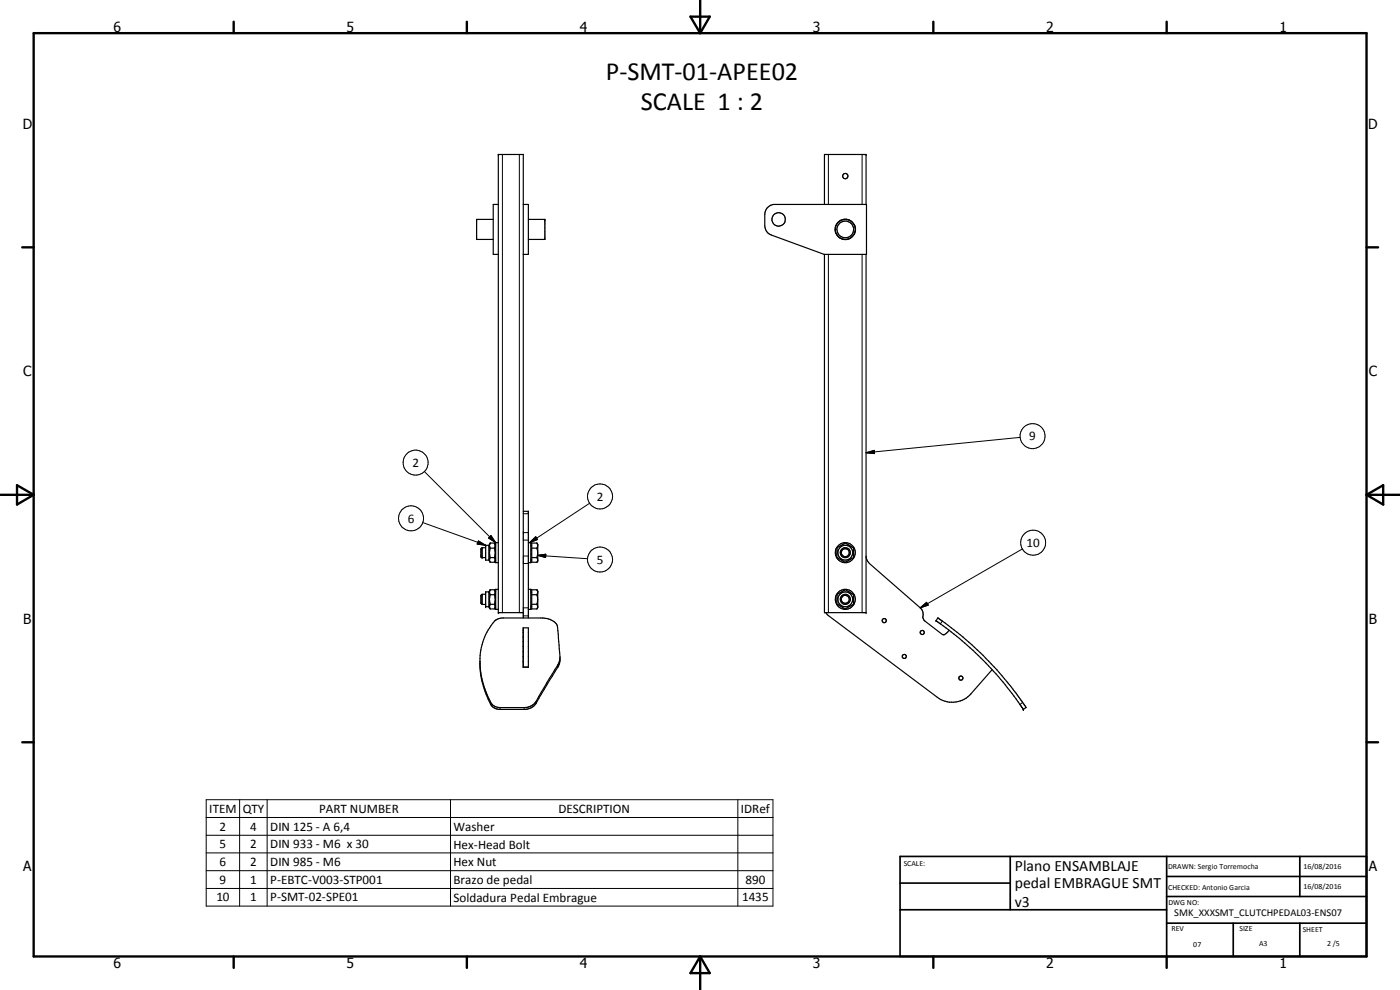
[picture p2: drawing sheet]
<svg xmlns="http://www.w3.org/2000/svg" width="420mm" height="297mm" viewBox="0 0 420 297" stroke-linecap="round" stroke-linejoin="round" font-family="sans-serif">
<g fill="none" stroke="#000" stroke-width=".35">
<path d="M148 65.8h-5v6h5M149.6 61.3h-1.6v15h1.6M157 61.3h1.6v15h-1.6M158.6 65.8h4.9v6h-4.9M230.2 62.5l.8-.8 1.1-.4h27.9v15h-12.7l-15.8-5.8a3 3 0 0 1-2-2.8l.1-3.8zM247.4 61.3v-14.9h12.5v14.9M247.4 76.3v107.5h12.5v-107.5M251.1 70.4l.9 1M251.2 70.4l.8 .9M252 71.4l1.6 .5M252 71.3l1.6 .5M253.6 65.8a3.1 3.1 0 0 0-2.5 4.6"/>
<path d="M254.4 65.9a2.99 2.99 0 0 1 2.3 2.5 2.99 2.99 0 0 1-1.5 3.1M254.4 65.9a3 3 0 0 0-3.1 1.2 3 3 0 0 0-.1 3.3M254.8 66a2.99 2.99 0 0 1 1.9 2.6 2.99 2.99 0 0 1-1.5 2.8M255.2 71.5l-1.6 .4M255.2 71.4l-1.6 .4M157 153.4h1.6v32M144.7 164.3v3M144.7 178.3v3.1M144.7 164.3l-.4 .3v2.4l.4 .3M144.7 178.3l-.4 .3v2.4l.4 .4M144.7 167.3h1M144.7 164.3h1"/>
<path d="M144.7 178.3h1M146.8 163.6h-1.1v4.5h1.1M146.8 177.6h-1.1v4.4h1.1M146.8 163.6v4.5M146.8 177.6v4.4M146.8 168.1l.3 .6M147.1 177h1.3l.3 .6M147.1 163l-.3 .6M147.1 177l-.3 .6M147.1 164.5h1.3M147.1 167.3h1.3M147.1 162.9h1.3"/>
<path d="M147.1 178.4h1.3M147.1 167.3a1.09 1.09 0 0 0 0 1.4M147.1 164.5a4.1 4.1 0 0 0 0 2.8M147.1 162.9l-.2 .8 .2 .8M147.1 162.9v.1M147.1 178.4l-.2 1.5 .2 1.4M147.1 177l-.2 .7 .2 .7M148.4 167.3a1.09 1.09 0 0 1 0 1.4h-1.3M148.4 162.9l.3 .7M148.4 162.9l.2 .8-.2 .8M148.4 164.5a4.1 4.1 0 0 1 0 2.8M148.4 177l.2 .7-.2 .7"/>
<path d="M148.4 178.4l.2 1.5-.2 1.4M148.7 168.1l-.3 .6M149.6 162.8h-.9v6h.9M149.6 176.8h-.9v6h.9M158.6 162.8h.7v6h-.7M158.6 176.8h.7v6h-.7M159.3 168h.3M159.3 163.7h.3M159.3 177.7h.3M159.6 164.5h1.5M159.6 167.3h1.5M159.6 178.4h1.5"/>
<path d="M161.1 162.9a1.27 1.27 0 0 1 0 1.6M161.1 164.5a4.1 4.1 0 0 1 0 2.8M161.1 162.9h-1.5v5.8h1.5a1.09 1.09 0 0 0 0-1.4M161.1 177a1.21 1.21 0 0 1 0 1.4M161.1 178.4a4.2 4.2 0 0 1 0 2.9M161.1 162.9l.3 .4v5l-.2 .4M251.2 164.3l1.9-1a.79 .79 0 0 1 1.3 0l1.8 1.2v2a.8 .8 0 0 1-.7 1.2l-1.2 .7a1.43 1.43 0 0 1-1.9-.5l-1.2-.7zM251.2 178.4l2.5-1.4 2.5 1.4v2.2a.8 .8 0 0 1-.7 1.1l-1.9 1-2.4-1.5zM259.9 166.8l.3 1.3 .7 1 15.3 13.3a2.87 2.87 0 0 1 .8 2.9l.5 1 5.3 4.1 .5 .1 .5-.3 1-1.1M144.7 181.4h1M146.8 182l.3 .7M147.1 181.3h1.3"/>
<path d="M147.1 181.3l-.2 .7 .2 .7M148.4 181.3l.2 .7-.2 .7h-1.3M148.4 186.4l.9-.6 1.4-.4h12.1a4.6 4.6 0 0 1 4.5 2.5l.5 6.8a7.6 7.6 0 0 1-.3 5.5l-6.6 10.7a4 4 0 0 1-3.1 2h-8.2l-1.3-.5a5.3 5.3 0 0 1-2.1-3.4 21.9 21.9 0 0 1 .8-20.7zM148.7 182l-.3 .7M157 188.4h1.6v11.8h-1.6zM157 189.1h.1M157 183.8h-7.4v-137.4h7.4v139M159.3 182h.3M159.6 181.3h1.5M161.1 181.3a1.09 1.09 0 0 1 0 1.4h-1.5v-5.7h1.6l.2 .3v5l-.2 .4M168.1 197.4l-.6 1.9-7.2 11.9-1 .7-1.2 .4h-8a3.8 3.8 0 0 1-3.6-3.1l-.8-2.1a26.6 26.6 0 0 1-1.7-7.9M247.9 183.8l.7 .9 32.7 24.5a7.5 7.5 0 0 0 10.1-1l6.4-7.3"/>
<path d="M281.5 185.4a100.6 100.6 0 0 1 23.6 22.8l2.8 4.1-.8 .6-.4-.6a96.6 96.6 0 0 0-9.3-11.7l-5.4-5.5-2.5-2.1-4.8-4-3.7-2.7z"/>
<circle cx="253.7" cy="52.8" r=".79"/>
<circle cx="233.7" cy="65.8" r="2.02"/>
<circle cx="253.7" cy="68.8" r="2.51"/>
<circle cx="253.7" cy="165.8" r="2.22"/>
<circle cx="253.7" cy="179.8" r="1.19"/>
<circle cx="253.7" cy="179.8" r="3"/>
<circle cx="253.7" cy="165.8" r="3"/>
<circle cx="253.7" cy="165.8" r="1.21"/>
<circle cx="253.7" cy="179.9" r="1.51"/>
<circle cx="253.7" cy="179.9" r="2.22"/>
<circle cx="253.7" cy="165.8" r="1.51"/>
<circle cx="265.4" cy="186.2" r=".62"/>
<circle cx="271.4" cy="197" r=".61"/>
<circle cx="276.8" cy="189.8" r=".61"/>
<circle cx="288.4" cy="203.5" r=".62"/>
</g>
<g fill="#000">
<circle cx="149.6" cy="46.4" r=".18"/>
<circle cx="259.9" cy="46.4" r=".18"/>
<circle cx="143" cy="65.8" r=".18"/>
<circle cx="163.5" cy="65.8" r=".18"/>
<circle cx="158.6" cy="153.4" r=".18"/>
<circle cx="144.3" cy="167" r=".18"/>
<circle cx="144.7" cy="167.3" r=".18"/>
<circle cx="144.7" cy="164.3" r=".18"/>
<circle cx="145.7" cy="163.6" r=".18"/>
<circle cx="146.8" cy="163.6" r=".18"/>
<circle cx="148.7" cy="176.8" r=".18"/>
<circle cx="159.3" cy="176.8" r=".18"/>
<circle cx="161.4" cy="177.3" r=".18"/>
<circle cx="161.4" cy="168.3" r=".18"/>
<circle cx="145.7" cy="182" r=".18"/>
<circle cx="146.8" cy="182" r=".18"/>
<circle cx="149.6" cy="183.8" r=".18"/>
<circle cx="259.9" cy="183.8" r=".18"/>
<circle cx="280.9" cy="186.2" r=".18"/>
<circle cx="307.1" cy="212.9" r=".18"/>
</g>
<g fill="none" stroke="#000" stroke-width=".3">
<path d="M150.8 46.4v137.4M155.9 46.4v137.4M248.6 46.4v14.9M258.7 46.4v14.9M248.6 76.3v107.5M258.7 76.3v107.5M259.9 135.8l2.5-.7 .1 1zM306.1 131.2l-46.2 4.6M126.9 156.8l18.8 6.8M127.4 141.5l21.3 21.3M157 159.8h1.6M157 154.1h1.6"/>
<path d="M176.9 151l-17.9 11.8M143.6 162.3l2.1 1.3-2.5-.4zM147.4 160.7l1.3 2.1-2.1-1.4zM157 169.1h1.6M157 166.8h1.6M157 162.1h1.6M159 162.8l1.8-1.8 .5 .9zM161.3 166.6l2.5-.3-.1 1zM161.3 166.6l15 1M306.8 164.7l-30.6 17.7M157 182.4h1.6M157 184.8h1.6"/>
<path d="M167.3 199.6v.7M276.2 182.4l1.9-1.7 .5 .9zM282.8 186.4l-.6 .8M147.3 210.8v.6M150.1 212.3v.6M157.3 212.3v.6M160.9 210.4v.5M306.9 210.8l-.8 .6M61.9 239.9h170.1v32h-170.1zM71.9 239.9v32M80.2 239.9v32M135.2 239.9v32"/>
<path d="M221.4 239.9v32M61.9 245.3h170.1M61.9 250.6h170.1M61.9 255.9h170.1M61.9 261.2h170.1M61.9 266.6h170.1"/>
<circle cx="124.7" cy="138.8" r="3.7"/>
<circle cx="309.9" cy="130.9" r="3.7"/>
<circle cx="123.3" cy="155.5" r="3.8"/>
<circle cx="180.1" cy="149" r="3.8"/>
<circle cx="180.1" cy="167.9" r="3.8"/>
<circle cx="310.1" cy="162.8" r="3.8"/>
</g>
<g fill="none" stroke="#000" stroke-width=".71">
<path d="M10.1 9.9h400v277.1h-400zM70.1 6.5v3.4M140.1 6.5v3.4M207.2 5h5.8l-2.9 4.9zM210.1 0v9.9M280.1 6.5v3.4M350.1 6.5v3.4M6.7 74.2h3.4M410.1 74.2h3.5M.1 148.5h10M5.1 145.6l5 2.9-5 2.9zM410.1 148.5h10"/>
<path d="M410.1 148.5l5-2.9v5.8zM6.7 222.7h3.4M410.1 222.7h3.5M70.1 287v3.4M140.1 287v3.4M210.1 287v10M210.1 287l2.9 5h-5.8zM280.1 287v3.4M350.1 287v3.4"/>
</g>
<path d="M270.1 257h140v30h-140zM303.2 257v16M350.1 257v30M390.1 257v12M270.1 265h33.1M270.1 273h80M350.1 277h60M350.1 269h60M350.1 263h60M370.1 277v10M390.1 277v10" fill="none" stroke="#000" stroke-width=".51"/>
<path d="M259.9 135.8l2.5-.7 .1 1zM143.6 162.3l2.1 1.3-2.5-.4zM147.4 160.7l1.3 2.1-2.1-1.4zM159 162.8l1.8-1.8 .5 .9zM161.3 166.6l2.5-.3-.1 1zM276.2 182.4l1.9-1.7 .5 .9z" fill="#000"/>
<g font-size="7.9">
<text x="181.8" y="24.1">P-SMT-01-APEE02</text>
<text x="192.3" y="33.1">SCALE 1 : 2</text>
</g>
<g font-size="4.7">
<text x="304.6" y="261.2">Plano ENSAMBLAJE</text>
<text x="304.6" y="266.6">pedal EMBRAGUE SMT</text>
<text x="304.6" y="272">v3</text>
</g>
<g font-size="4.2">
<text x="34" y="9.6">6</text>
<text x="104" y="9.6">5</text>
<text x="174" y="9.6">4</text>
<text x="244" y="9.6">3</text>
<text x="314" y="9.6">2</text>
<text x="384" y="9.6">1</text>
<text x="6.8" y="38.7">D</text>
<text x="410.6" y="38.7">D</text>
<text x="7" y="112.9">C</text>
<text x="410.8" y="112.9">C</text>
<text x="7" y="187.1">B</text>
<text x="410.8" y="187.1">B</text>
<text x="7" y="261.4">A</text>
<text x="410.8" y="261.4">A</text>
<text x="34" y="290.4">6</text>
<text x="104" y="290.4">5</text>
<text x="174" y="290.4">4</text>
<text x="244" y="290.4">3</text>
<text x="314" y="290.4">2</text>
<text x="384" y="290.4">1</text>
</g>
<g font-size="3.9">
<text x="308.9" y="132.2">9</text>
<text x="123.8" y="140.1">2</text>
<text x="179.1" y="150.2">2</text>
<text x="122.4" y="156.8">6</text>
<text x="308.1" y="164.1">10</text>
<text x="179.1" y="169.2">5</text>
<text x="62.8" y="243.9">ITEM</text>
<text x="72.8" y="243.9">QTY</text>
<text x="95.7" y="243.9">PART NUMBER</text>
<text x="167.6" y="243.9">DESCRIPTION</text>
<text x="222.4" y="244">IDRef</text>
<text x="65.9" y="249.2">2</text>
<text x="75" y="249.2">4</text>
<text x="81.1" y="249.2">DIN 125 - A 6,4</text>
<text x="136.1" y="249.3">Washer</text>
<text x="65.9" y="254.5">5</text>
<text x="75" y="254.6">2</text>
<text x="81.1" y="254.6">DIN 933 - M6 x 30</text>
<text x="136.1" y="254.6">Hex-Head Bolt</text>
<text x="65.9" y="259.8">6</text>
<text x="75" y="259.8">2</text>
<text x="81.1" y="259.8">DIN 985 - M6</text>
<text x="136.1" y="259.8">Hex Nut</text>
<text x="65.9" y="265.2">9</text>
<text x="75" y="265.2">1</text>
<text x="81.1" y="265.2">P-EBTC-V003-STP001</text>
<text x="136.1" y="265.2">Brazo de pedal</text>
<text x="223.7" y="265.2">890</text>
<text x="64.9" y="270.5">10</text>
<text x="75" y="270.5">1</text>
<text x="81.1" y="270.5">P-SMT-02-SPE01</text>
<text x="136.1" y="270.6">Soldadura Pedal Embrague</text>
<text x="222.7" y="270.5">1435</text>
</g>
<text font-size="3.1" x="352.4" y="275">SMK_XXXSMT_CLUTCHPEDAL03-ENS07</text>
<g font-size="2.4">
<text x="271.2" y="259.7">SCALE:</text>
<text x="350.6" y="260.8">DRAWN: Sergio Torremocha</text>
<text x="391.2" y="260.6">16/08/2016</text>
<text x="350.6" y="267">CHECKED: Antonio Garcia</text>
<text x="391.2" y="266.7">16/08/2016</text>
<text x="350.6" y="271.4">DWG NO:</text>
<text x="351.6" y="279.3">REV</text>
<text x="372" y="279.4">SIZE</text>
<text x="391" y="279.6">SHEET</text>
<text x="358.1" y="284.1">07</text>
<text x="377.9" y="283.8">A3</text>
<text x="398.3" y="283.8">2 /5</text>
</g>
</svg>
